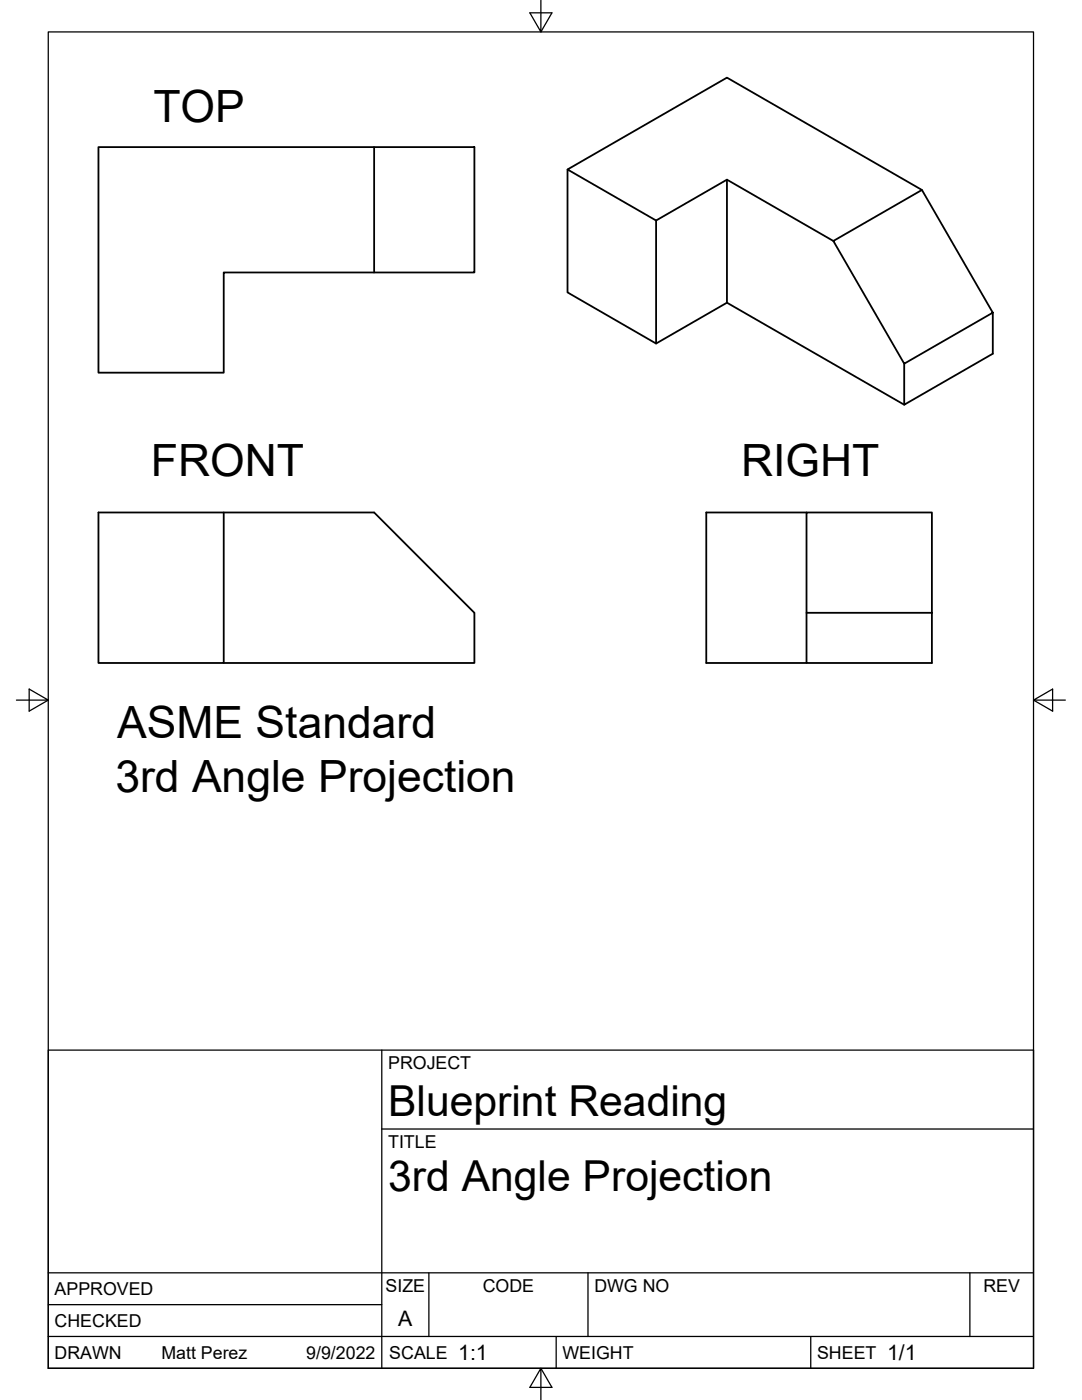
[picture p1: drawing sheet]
<svg xmlns="http://www.w3.org/2000/svg" width="216mm" height="279mm" viewBox="0 0 216 279" stroke-linecap="round" stroke-linejoin="round" font-family="sans-serif">
<!-- layer: Visible -->
<path d="M74.7 29.4h20v25h-20zM74.7 29.4h-55.1v45h25v-20h30.1M113.2 33.8v24.6l17.7 10.2v-24.6M145.1 35.9v24.5l35.3 20.4M184 37.9l-38.9-22.4-31.9 18.3 17.7 10.2 14.2-8.1 21.2 12.2M166.3 48.1l17.7-10.2 14.1 24.5-17.7 10.2zM145.1 60.4l-14.2 8.2M198.1 62.4v8.2l-17.7 10.2v-8.2M44.6 102.3v30h-25v-30h55.1l20 20v10h-50.1M160.9 102.3h25v20h-25zM160.9 102.3h-20v30h20M160.9 122.3v10h25v-10" fill="none" stroke="#000" stroke-width=".36"/>
<!-- layer: Border -->
<path d="M9.6 6.4h196.6v266.7h-196.6zM107.9 0v6.4l-2.2-3.8h4.4l-2.2 3.8M3.3 139.7h6.3l-3.8-2.2v4.4l3.8-2.2M206.2 139.7l3.8 2.2v-4.4l-3.8 2.2h6.4M107.9 273.1l2.2 3.8h-4.4l2.2-3.8v6.3" fill="none" stroke="#000" stroke-width=".25"/>
<!-- layer: Titleblock -->
<path d="M9.6 209.6h196.6v63.5h-196.6zM76.2 209.6v63.5M76.2 225.3h130M9.6 254h196.6M85.6 254v12.7M117.3 254v12.7M193.5 254v12.7M9.6 266.7h196.6M9.6 260.4h66.6M111 266.7v6.4M161.8 266.7v6.4" fill="none" stroke="#000" stroke-width=".25"/>
<g font-size="8.9">
<text x="30.6" y="24.3">TOP</text>
<text x="30.1" y="95.1">FRONT</text>
<text x="147.9" y="95.1">RIGHT</text>
<text x="23.4" y="147.4">ASME Standard</text>
<text x="23" y="158">3rd Angle Projection</text>
</g>
<g font-size="8.5">
<text x="77.4" y="222.8">Blueprint Reading</text>
<text x="77.4" y="237.8">3rd Angle Projection</text>
</g>
<g font-size="4.3">
<text x="79.5" y="264.5">A</text>
<text x="91.4" y="271.4">1:1</text>
<text x="177" y="271.4">1/1</text>
</g>
<g font-size="3.5">
<text x="77.4" y="213.4">PROJECT</text>
<text x="77.4" y="229.1">TITLE</text>
<text x="76.9" y="257.8">SIZE</text>
<text x="96.3" y="257.8">CODE</text>
<text x="118.6" y="257.8">DWG NO</text>
<text x="196.2" y="257.8">REV</text>
<text x="10.9" y="258.5">APPROVED</text>
<text x="10.9" y="264.8">CHECKED</text>
<text x="10.9" y="271.2">DRAWN</text>
<text x="32.2" y="271.2">Matt Perez</text>
<text x="61.1" y="271.2">9/9/2022</text>
<text x="77.7" y="271.2">SCALE</text>
<text x="112.2" y="271.2">WEIGHT</text>
<text x="163" y="271.2">SHEET</text>
</g>
</svg>
